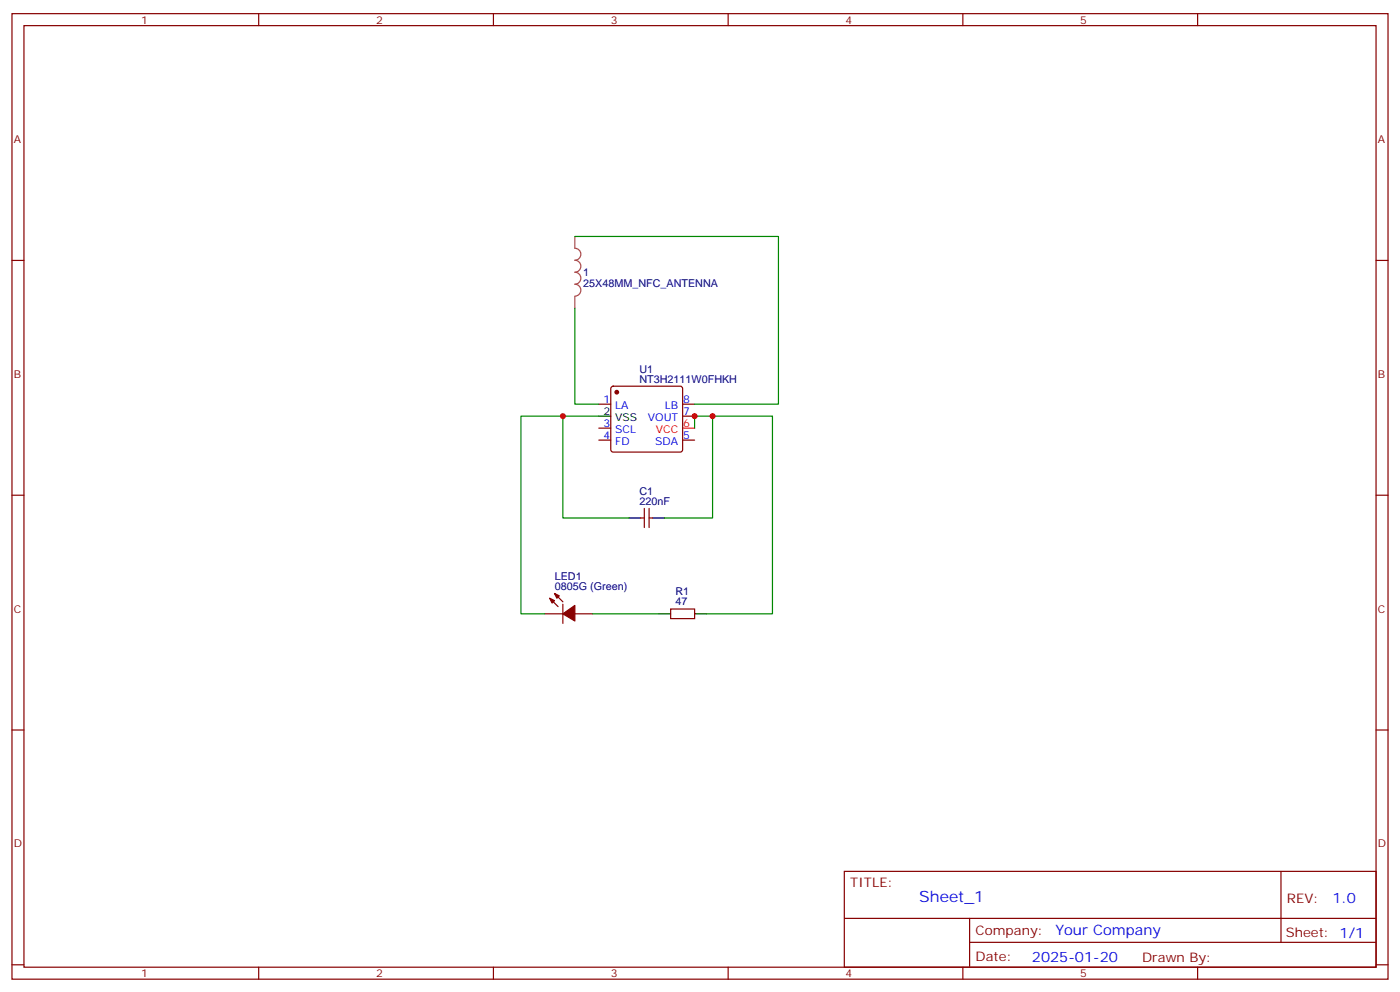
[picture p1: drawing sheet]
<svg xmlns="http://www.w3.org/2000/svg" width="412mm" height="292mm" viewBox="0 0 412 292" stroke-linecap="round" stroke-linejoin="round" font-family="sans-serif">
<g fill="none" stroke="#870000" stroke-width=".35">
<path d="M3.5 4h405.4v284.4h-405.4zM7.1 7.5h398.2v277.3h-398.2zM76.2 4v3.5M145.3 4v3.5M214.5 4v3.5M283.6 4v3.5M352.8 4v3.5M3.5 76.7h3.6M405.3 76.7h3.6M176.4 119h3.5M180.2 113.9l.4-.2h19.8l.5 .2 .2 .5v18l-.3 .5-.4 .2h-19.8l-.5-.2-.2-.5v-18zM201.1 119h3.5"/>
<path d="M176.4 129.6h3.5M176.4 126.1h3.5M201.1 122.6h3.5M201.1 129.6h3.5M3.5 145.8h3.6M188.7 152.5h1.1M189.8 149.7v5.7M191.2 149.7v5.7M191.2 152.5h1.1M405.3 145.8h3.6M161.9 176.2l2.5 2.4M163.3 174.8l2.5 2.4"/>
<path d="M165.8 177.9v5.7M197.6 179.4h7v2.8h-7zM160.5 180.8h5.3M169.3 180.8h5.3M3.5 215h3.6M405.3 215h3.6M248.7 256.6h156.6v28.2h-156.6zM377.3 256.6v20.9M248.7 270.5h156.5M285.6 277.5h119.6M285.6 270.5v14.1M3.5 284.1h3.6"/>
<path d="M76.2 284.8v3.6M145.3 284.8v3.6M214.5 284.8v3.6M283.6 284.8v3.6M352.8 284.8v3.6M405.3 284.1h3.6"/>
</g>
<path d="M201.1 126.1h3.5" fill="none" stroke="#f00" stroke-width=".35"/>
<path d="M176.4 122.6h3.5M185.2 152.5h3.5M192.3 152.5h3.5M194 180.8h3.6M204.6 180.8h3.5" fill="none" stroke="#000" stroke-width=".35"/>
<g fill="#870000" stroke="#870000" stroke-width=".35">
<path d="M161.9 176.2l1.4 .7-.7 .7z"/>
<path d="M163.3 174.8l1.4 .7-.7 .7z"/>
<path d="M165.8 180.8l3.5-2.5v4.6z"/>
<circle cx="181.7" cy="115.5" r=".53"/>
</g>
<path d="M169.3 69.6v3.5a1.76 1.76 0 0 1 1.8 1.8 1.76 1.76 0 0 1-1.8 1.7 1.76 1.76 0 0 1 1.8 1.8 1.76 1.76 0 0 1-1.8 1.8 1.76 1.76 0 0 1 1.8 1.7 1.76 1.76 0 0 1-1.8 1.8 1.76 1.76 0 0 1 1.8 1.8 1.76 1.76 0 0 1-1.8 1.7M169.3 87.3v3.5" fill="none" stroke="#a64a4a" stroke-width=".35"/>
<path d="M169.3 69.6h60v49.4h-24.7M169.3 90.8v28.2h7.1M165.8 122.6v29.9h19.4M176.4 122.6h-22.9v58.2h7M204.6 126.1v-3.5h22.9v58.2h-19.4M209.9 122.6v29.9h-14.1M174.6 180.8h19.4" fill="none" stroke="#008700" stroke-width=".35"/>
<g fill="#c00">
<circle cx="209.9" cy="122.6" r=".88"/>
<circle cx="165.8" cy="122.6" r=".88"/>
<circle cx="204.6" cy="122.6" r=".88"/>
</g>
<text font-size="4.6" fill="#00f" x="270.8" y="265.6">Sheet_1</text>
<g font-size="4.2" fill="#00f">
<text x="392.5" y="265.9">1.0</text>
<text x="310.9" y="275.4">Your Company</text>
<text x="304" y="283.2">2025-01-20</text>
</g>
<g font-size="3.9" fill="#800">
<text x="250.5" y="261.2">TITLE:</text>
<text x="379.1" y="265.9">REV:</text>
<text x="287.4" y="275.4">Company:</text>
<text x="378.7" y="276">Sheet: 1/1</text>
<text x="287.4" y="283.1">Date:</text>
<text x="336.4" y="283.2">Drawn By:</text>
</g>
<g font-size="3.2" fill="#800">
<text x="41.6" y="7">1</text>
<text x="110.8" y="7">2</text>
<text x="179.9" y="7">3</text>
<text x="249.1" y="7">4</text>
<text x="318.2" y="7">5</text>
<text x="4.1" y="42.1">A</text>
<text x="405.9" y="42.1">A</text>
<text x="4.1" y="111.3">B</text>
<text x="405.9" y="111.3">B</text>
<text x="4.1" y="180.4">C</text>
<text x="405.9" y="180.4">C</text>
<text x="4.1" y="249.6">D</text>
<text x="405.9" y="249.6">D</text>
<text x="41.6" y="287.8">1</text>
<text x="110.8" y="287.8">2</text>
<text x="179.9" y="287.8">3</text>
<text x="249.1" y="287.8">4</text>
<text x="318.2" y="287.8">5</text>
</g>
<g font-size="3.2" fill="#000080">
<text x="171.8" y="81.4">1</text>
<text x="171.8" y="84.5">25X48MM_NFC_ANTENNA</text>
<text x="188.4" y="112.7">NT3H2111W0FHKH</text>
<text x="188.4" y="109.7">U1</text>
<text x="188.4" y="148.7">220nF</text>
<text x="188.4" y="145.7">C1</text>
<text x="163.4" y="173.7">0805G (Green)</text>
<text x="163.4" y="170.8">LED1</text>
<text x="199" y="178.3">47</text>
<text x="199" y="175.4">R1</text>
</g>
<g font-size="3.2" fill="#00f">
<text x="177.7" y="118.7">1</text>
<text x="201.3" y="118.7">8</text>
<text x="177.7" y="125.7">3</text>
<text x="181.2" y="120.4">LA</text>
<text x="190.8" y="124">VOUT</text>
<text x="195.8" y="120.4">LB</text>
<text x="201.3" y="122.2">7</text>
<text x="177.7" y="129.3">4</text>
<text x="181.2" y="131">FD</text>
<text x="181.2" y="127.5">SCL</text>
<text x="193" y="131">SDA</text>
<text x="201.3" y="129.3">5</text>
</g>
<g font-size="3.2">
<text x="177.7" y="122.2">2</text>
<text x="181.2" y="124">VSS</text>
</g>
<g font-size="3.2" fill="#f00">
<text x="201.3" y="125.7">6</text>
<text x="193.2" y="127.5">VCC</text>
</g>
</svg>
